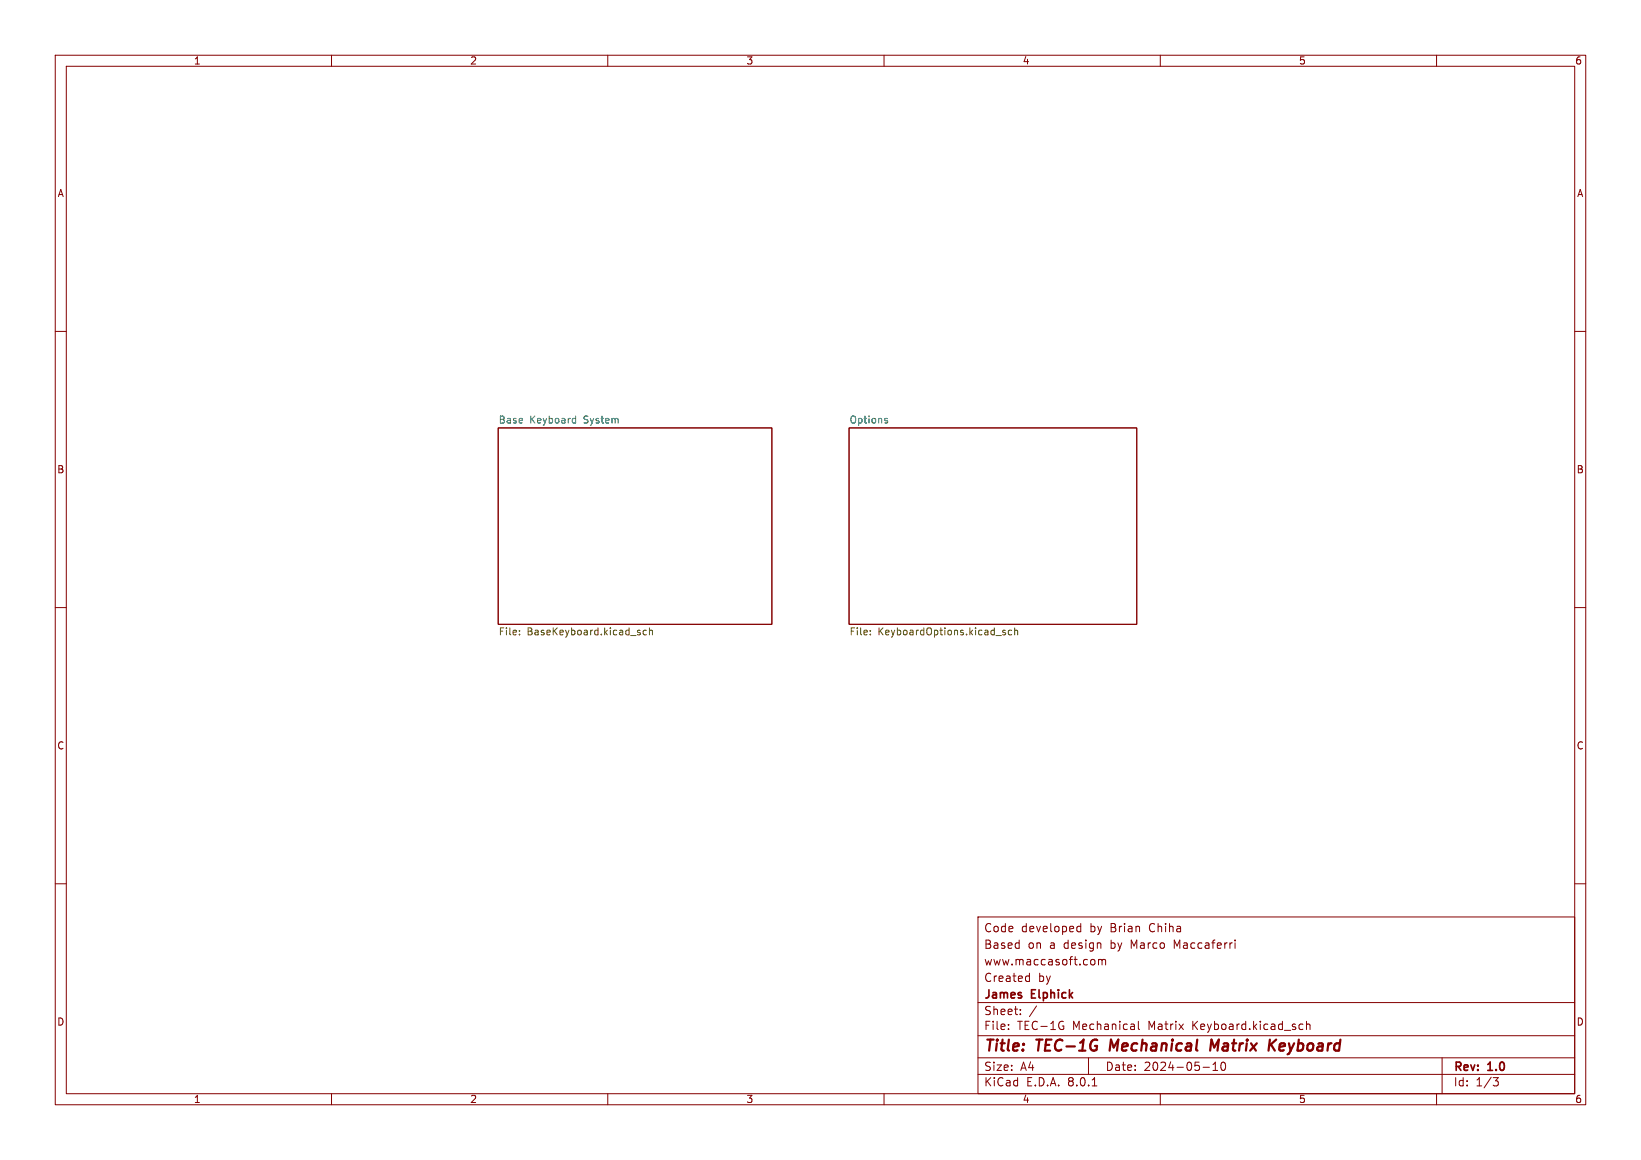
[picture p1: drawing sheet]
<svg xmlns="http://www.w3.org/2000/svg" width="297mm" height="210mm" viewBox="0 0 297 210" stroke-linecap="round" stroke-linejoin="round" font-family="sans-serif">
<g fill="none" stroke="#840000" stroke-width=".18">
<path d="M10 10h277v190h-277zM12 12h273v186h-273zM60 10v2M110 10v2M160 10v2M210 10v2M260 10v2M10 60h2M285 60h2M90.2 77.5h49.5v35.5h-49.5zM153.7 77.5h52v35.5h-52zM10 110h2"/>
<path d="M285 110h2M10 160h2M285 160h2M177 166h108v32h-108zM185.9 176.7l.4 .1M186.3 176.2v1.5M186.3 177.6l-.4 .1M195 168.6h.6M195 167.8h.6M195.6 167.2v1.5M197.7 173.7l.3 .1 .2 .2-.1 .6-.4 .1M198.8 173.8l.4-.1 .3 .2"/>
<path d="M198.8 173.7v1M199.5 173.9l.2-.2 .3 .1 .1 .9M199.5 173.9v.8M223.5 170.2v.1M223.5 170.7v1M60 198v2M110 198v2M160 198v2M177 194.5h108M177 191.5h108M177 187.5h108M177 181.5h108"/>
<path d="M182.5 186.3v.1M182.5 185.5v.1M184.7 183.6v.1M184.7 182.8v.1M187.6 182.1l-1.3 2M192.2 185.8h.3v.5l-.3 .1M192.3 184.9l.2 .1M197 191.5v3M197.7 196.6h.8M206 184.9v1.3l.2 .2M210 198v2M217.7 193.2h1.2"/>
<path d="M219.5 193.8h.9M219.5 192.7l.5-.4v1.5M221.2 192.4l.1-.1a.8 .8 0 0 1 .5 .7 .8 .8 0 0 1-.5 .8 1 1 0 0 1-.1-1.4zM235.4 185.4l.4 .1M235.8 186.3l-.4 .1M236.5 185.5l.2-.1 .3 .1 .1 .9M236.5 184.9v1.5M260 198v2M261 191.5v6.5M270.2 195.1h1l-.5 .6 .4 .1 .1 .5-.3 .3h-.4"/>
</g>
<path d="M201.1 188.2l-.3 2M220.6 188.2l-.8 1.4-.5-1.4-.3 2M230 189.1l.7 1.1M231 188.2l-1.3 1.2" fill="none" stroke="#840000" stroke-width=".4"/>
<path d="M103.8 75.7l.4 .1M104.2 76.5l-.4 .1M104.2 75.3v1.3M160.3 76.2h.3l.1 .2-.2 .2h-.3M160.3 75.7l.3 .1" fill="none" stroke="#006464" stroke-width=".18"/>
<path d="M94 114.8v.1M94 114.2v.1M115.9 114.6v.3M117 114.2l-.4-.1-.2 .2 .1 .6h.5M117.5 114.2l.2-.1 .3 .1 .1 .7M117.5 113.7v1.2M157.5 114.8v.1M157.5 114.2v.1M182 114.2l-.4-.1-.1 .2v.2l.5 .1v.3h-.5M183.1 114.2l-.4-.1-.2 .2 .1 .6h.5M183.6 114.2l.2-.1 .3 .1 .1 .7M183.6 113.7v1.2" fill="none" stroke="#725600" stroke-width=".18"/>
<g font-size="2.8" fill="#840000">
<text x="178" y="190.9">Title:</text>
<text x="187.7" y="190.9">TEC-1G</text>
<text x="201.7" y="190.9">Mechanical</text>
<text x="220.7" y="190.9">Matrix</text>
<text x="232.1" y="190.9">Keyboard</text>
</g>
<g font-size="2.1" fill="#840000">
<text x="178" y="172">Based</text>
<text x="178" y="169">Code</text>
<text x="184.8" y="169">developed</text>
<text x="186" y="172">on</text>
<text x="190" y="172">a</text>
<text x="192.7" y="172">design</text>
<text x="197.3" y="169">by</text>
<text x="201.1" y="169">Brian</text>
<text x="201.3" y="172">by</text>
<text x="205.1" y="172">Marco</text>
<text x="208.3" y="169">Chiha</text>
<text x="213" y="172">Maccaferri</text>
<text x="178" y="178">Created</text>
<text x="178" y="175">www.maccasoft.com</text>
<text x="187.9" y="178">by</text>
<text x="178" y="184">Sheet:</text>
<text x="178" y="181.2">James</text>
<text x="186.7" y="181.2">Elphick</text>
<text x="178" y="186.7">File:</text>
<text x="184.1" y="186.7">TEC-1G</text>
<text x="194.2" y="186.7">Mechanical</text>
<text x="208" y="186.7">Matrix</text>
<text x="216.1" y="186.7">Keyboard.kicad_sch</text>
<text x="178" y="196.9">KiCad</text>
<text x="178" y="194.1">Size:</text>
<text x="184.7" y="194.1">A4</text>
<text x="185.7" y="196.9">E.D.A.</text>
<text x="193.3" y="196.9">8.0.1</text>
<text x="200" y="194.1">Date:</text>
<text x="207" y="194.1">2024-05-10</text>
<text x="263" y="194.3">Rev:</text>
<text x="263" y="196.9">Id:</text>
<text x="267.1" y="196.9">1/3</text>
<text x="269.4" y="194.3">1.0</text>
</g>
<g font-size="1.8" fill="#840000">
<text x="35" y="11.9">1</text>
<text x="85" y="11.9">2</text>
<text x="135" y="11.9">3</text>
<text x="185" y="11.9">4</text>
<text x="235" y="11.9">5</text>
<text x="285" y="11.9">6</text>
<text x="10.3" y="35.9">A</text>
<text x="285.3" y="35.9">A</text>
<text x="10.3" y="85.9">B</text>
<text x="285.3" y="85.9">B</text>
<text x="10.3" y="135.9">C</text>
<text x="285.3" y="135.9">C</text>
<text x="10.3" y="185.9">D</text>
<text x="285.3" y="185.9">D</text>
<text x="35" y="199.9">1</text>
<text x="85" y="199.9">2</text>
<text x="135" y="199.9">3</text>
<text x="185" y="199.9">4</text>
<text x="235" y="199.9">5</text>
<text x="285" y="199.9">6</text>
</g>
<g font-size="1.8" fill="#006464">
<text x="90.2" y="76.8">Base</text>
<text x="95.9" y="76.8">Keyboard</text>
<text x="105.8" y="76.8">System</text>
<text x="153.7" y="76.8">Options</text>
</g>
<g font-size="1.8" fill="#725600">
<text x="90.2" y="115.3">File:</text>
<text x="95.4" y="115.3">BaseKeyboard.kicad_sch</text>
<text x="153.7" y="115.3">File:</text>
<text x="158.9" y="115.3">KeyboardOptions.kicad_sch</text>
</g>
</svg>
